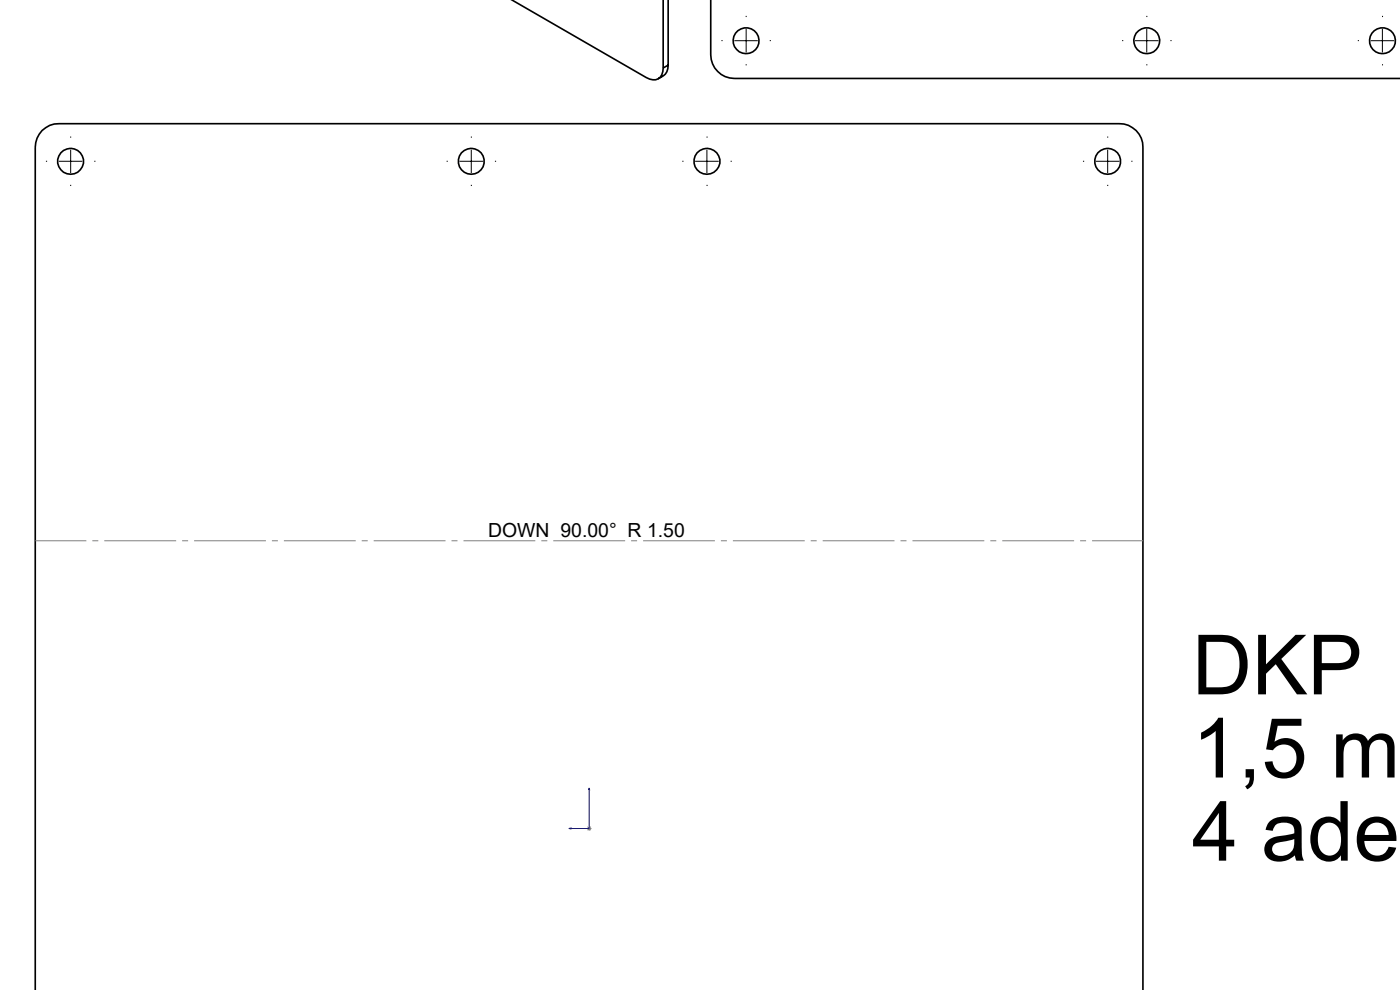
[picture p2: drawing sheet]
<svg xmlns="http://www.w3.org/2000/svg" width="297mm" height="210mm" viewBox="0 0 297 210" stroke-linecap="round" stroke-linejoin="round" font-family="sans-serif">
<g fill="none" stroke="#000" stroke-width=".35">
<path d="M108.5 0l28.6 16.5a2.17 2.17 0 0 0 2.5 .2 2.17 2.17 0 0 0 1.1-2.3M140.7 -.1v14.5M141.7 -.1v13.9M150.8 0v11.6a5.1 5.1 0 0 0 5 5h141.3M141.7 13.8a2.8 2.8 0 0 1-2.1 2.9M141.7 13.8l-1 .6M7.5 210.1v-178.9a4.9 4.9 0 0 1 5-5h225a4.9 4.9 0 0 1 5 5v178.9"/>
<circle cx="158.3" cy="8.6" r="2.75"/>
<circle cx="243.3" cy="8.6" r="2.75"/>
<circle cx="293.3" cy="8.6" r="2.75"/>
<circle cx="15" cy="34.2" r="2.75"/>
<circle cx="100" cy="34.2" r="2.75"/>
<circle cx="150" cy="34.2" r="2.75"/>
<circle cx="235" cy="34.2" r="2.75"/>
</g>
<path d="M120.7 175.7l.4-.1v.3zM125 167.1v8.6h-4.3M125 167.1l.1 .5h-.2z" fill="none" stroke="#00f" stroke-width=".21"/>
<path d="M124.5 175.7h1M124.6 175.4l.7 .7M125 175.2v1M125.3 175.4l-.7 .7" fill="none" stroke="#808080" stroke-width=".21"/>
<g fill="none" stroke="#000" stroke-width=".21" stroke-dasharray="15.2 1.3 1.3 1.3" stroke-linecap="butt">
<path d="M153.3 8.6h-.3M158.3 3.6v-.2M158.3 13.6v.3M163.3 8.6h.2M238.3 8.6h-.3M243.3 3.6v-.2M243.3 13.6v.3M248.3 8.6h.2M288.3 8.6h-.3M293.3 3.6v-.2M293.3 13.6v.3M10 34.2h-.3"/>
<path d="M15 29.2v-.2M15 39.2v.3M20 34.2h.2M95 34.2h-.3M100 29.2v-.2M100 39.2v.3M105 34.2h.2M145 34.2h-.3M150 29.2v-.2M150 39.2v.3M155 34.2h.2M230 34.2h-.3"/>
<path d="M235 29.2v-.2M235 39.2v.3M240 34.2h.2"/>
</g>
<g fill="none" stroke="#000" stroke-width=".21">
<path d="M155.8 8.6h5M158.3 6.1v5M240.8 8.6h5M243.3 6.1v5M290.8 8.6h5M293.3 6.1v5M12.5 34.2h5M15 31.7v5M97.5 34.2h5M100 31.7v5M147.5 34.2h5M150 31.7v5"/>
<path d="M232.5 34.2h5M235 31.7v5"/>
</g>
<path d="M7.5 114.7h235" fill="none" stroke="#808080" stroke-width=".21" stroke-dasharray="15.2 1.3 1.3 1.3" stroke-dashoffset="4.4" stroke-linecap="butt"/>
<path d="M120.7 175.7l.4 .2v-.3zM125 167.1l-.1 .5h.2z" fill="#00f"/>
<g font-size="17.6">
<text x="252.9" y="147.3">DKP</text>
<text x="252.9" y="164.9">1,5 mm</text>
<text x="252.9" y="182.6">4 adet</text>
</g>
<text font-size="4.1" x="103.6" y="113.8">DOWN 90.00° R 1.50</text>
</svg>
